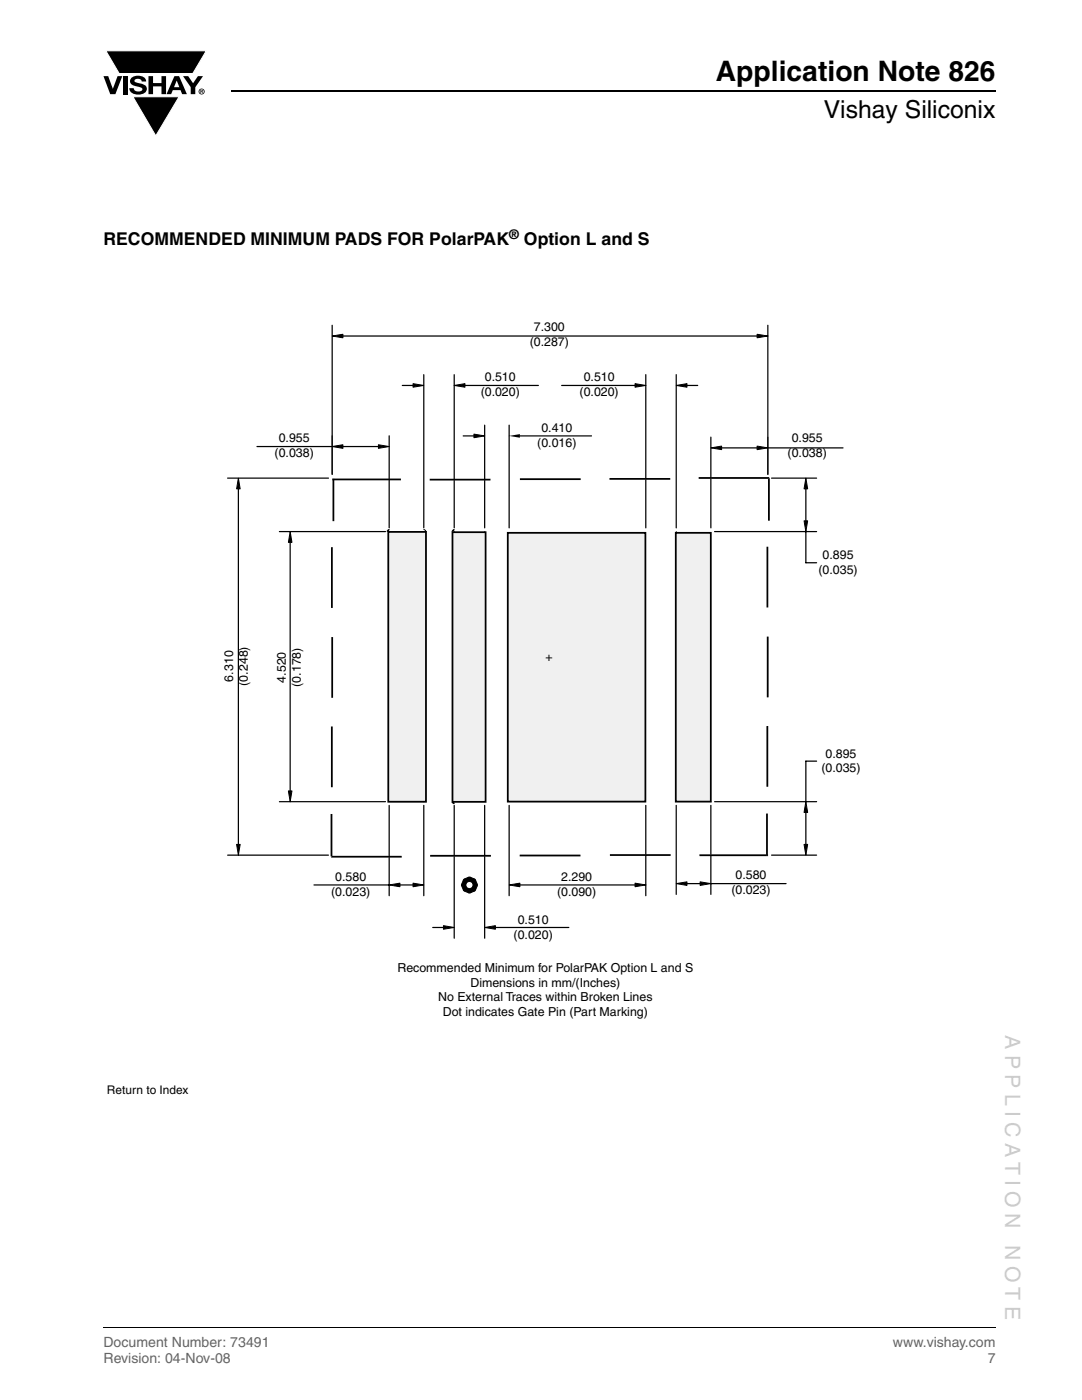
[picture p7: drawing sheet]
<svg xmlns="http://www.w3.org/2000/svg" width="216mm" height="279mm" viewBox="0 0 216 279" stroke-linecap="round" stroke-linejoin="round" font-family="sans-serif">
<path d="M46.1 18.2h152.5" fill="none" stroke="#000" stroke-width=".36"/>
<path d="M20.6 10.1h20.7v17.2h-20.7z" fill="#fff"/>
<g fill="#000">
<path d="M20.6 15.2h1l.9 2.5 1-2.5h.9l-1.4 3.6h-1zM21.1 10.1h20.1l-2.7 4.6h-14.7zM24.6 15.2h.9v3.6h-.9zM26.3 15.5a2.1 2.1 0 0 1 2.8 .3l.1 .5h-.9a.79 .79 0 0 0-.7-.6 .79 .79 0 0 0-.8 .4l.3 .3 1 .3a1.08 1.08 0 0 1 1.2 1 1.08 1.08 0 0 1-1.1 1.1 1.73 1.73 0 0 1-2.4-1.2h.9a.96 .96 0 0 0 .8 .7 .96 .96 0 0 0 .9-.5 1.31 1.31 0 0 0-1.2-.6 1.03 1.03 0 0 1-1.1-.5 1.03 1.03 0 0 1 .2-1.2zM29.6 15.2h.9v1.4h1.7v-1.4h.9v3.6h-.9v-1.6h-1.7v1.6h-.9zM26.5 19.3h9.2l-4.6 7.8zM36.5 15.2h1.1l.9 1.4 1-1.4h1l-1.5 2.2v1.4h-.9v-1.4z"/>
<path d="M35.3 16.1l-.6 1.3h1.1zM34.8 15.2h.9l1.6 3.6h-1l-.3-.8h-1.5l-.3 .8h-1z"/>
<path d="M40.1 18v.2h.2v-.1zM40 17.9l.4 .1 .1 .1-.2 .2 .2 .3-.3-.3-.1 .3h-.1zM39.8 18.3a.46 .46 0 0 0 .9 0 .46 .46 0 0 0-.9 0zM39.6 18.3a.6 .6 0 0 1 1.2 0 .6 .6 0 0 1-1.2 0z"/>
</g>
<path d="M21.1 10.1h20.1l-2.7 4.6h-14.7zM26.5 19.3h9.2l-4.6 7.8z" fill="none" stroke="#fff" stroke-width=".2"/>
<path d="M20.6 265h178" fill="none" stroke="#000" stroke-width=".2"/>
<g fill="#fff">
<path d="M36.1 164.1h24.9v4.7h-24.9z"/>
<path d="M36.1 164h25v.2h-25z"/>
<path d="M60.9 164.1h.2v4.7h-.2z"/>
<path d="M36 168.7h25v.1h-25z"/>
<path d="M36 164h.2v4.8h-.2z"/>
<path d="M35.6 178.2h25.6v8.6h-25.6z"/>
<path d="M35.6 178.2h25.6v.1h-25.6z"/>
<path d="M61.1 178.2h.1v8.7h-.1z"/>
<path d="M35.5 186.8h25.7v.1h-25.7z"/>
<path d="M35.5 178.2h.2v8.6h-.2z"/>
<path d="M39.7 190.1h26.7v10.1h-26.7z"/>
<path d="M39.7 190h26.8v.2h-26.8z"/>
<path d="M66.4 190.1h.1v10.1h-.1z"/>
<path d="M39.6 200.1h26.8v.1h-26.8z"/>
<path d="M39.6 190h.2v10.2h-.2z"/>
<path d="M37.4 59h146v147.7h-146z"/>
</g>
<path d="M134.8 106.3h7v53.7h-7z" fill="#eff0f1"/>
<path d="M134.8 106.3h7v53.7h-7z" fill="none" stroke="#000" stroke-width=".35"/>
<path d="M101.3 106.3h27.5v53.7h-27.5z" fill="#eff0f1"/>
<path d="M101.3 106.3h27.5v53.7h-27.5z" fill="none" stroke="#000" stroke-width=".35"/>
<path d="M77.5 106.1h7.5v53.9h-7.5z" fill="#eff0f1"/>
<path d="M77.5 106.1h7.5v53.9h-7.5z" fill="none" stroke="#000" stroke-width=".35"/>
<g fill="#000">
<path d="M66.3 67.1l2.1-.4v.7zM82.4 76.6l2.2 .3-2.2 .4zM90.6 76.9l2.2-.3v.7zM126.7 76.6l2.2 .3-2.2 .4zM134.9 76.9l2.2-.3v.7zM151.1 66.7l2.1 .4-2.1 .3zM47.6 95.4l.3 2.2h-.7zM66.3 89.1l2.1-.3v.7zM75.5 88.8l2.2 .3-2.2 .4zM94.6 86.6l2.1 .4-2.1 .4zM101.6 87l2.1-.4v.8zM141.8 89.4l2.2-.4v.7z"/>
<path d="M151.1 89l2.1 .4-2.1 .3zM160.8 95.4l.4 2.2h-.8zM57.9 106.1l.4 2.1h-.8zM160.4 103.9h.8l-.4 2.2zM57.5 157.8h.8l-.4 2.2zM47.2 168.5h.7l-.3 2.2zM77.7 176.6l2.1-.3v.7zM82.4 176.3l2.2 .3-2.2 .4zM101.6 176.6l2.1-.3v.7zM126.7 176.3l2.2 .3-2.2 .4zM134.9 176.3l2.2-.3v.7zM139.7 176l2.1 .3-2.1 .4z"/>
<path d="M160.4 168.5h.8l-.4 2.2zM160.8 160l.4 2.1h-.8zM88.5 184.7l2.1 .4-2.1 .4zM96.7 185.1l2.2-.4v.8z"/>
<path d="M77.3 105.9l.4-.2v.4h-.4z" fill-rule="evenodd"/>
<path d="M90.4 105.7h.2v.4h-.4z" fill-rule="evenodd"/>
<path d="M90.2 160h.4v.4l-.2-.1z" fill-rule="evenodd"/>
<path d="M92.1 176.5l.4 .1-.4 .2z" fill-rule="evenodd"/>
<path d="M92.5 175.5l.2-.1 .1 .4-.3-.2z" fill-rule="evenodd"/>
<path d="M92.5 177.6l.3-.1-.1 .3z" fill-rule="evenodd"/>
<path d="M92.1 176.8l.8-.3 .3 .8-.7 .3z" fill-rule="evenodd"/>
<path d="M93 177.1l.8 .4-.3 .7-.8-.4z" fill-rule="evenodd"/>
<path d="M92.5 175.6l.7 .3-.3 .9-.8-.3z" fill-rule="evenodd"/>
<path d="M93.5 177.5l.9-.4 .3 .7-.9 .4z" fill-rule="evenodd"/>
<path d="M93.5 175.1h.3l-.1 .3z" fill-rule="evenodd"/>
<path d="M93.7 177.8l.1 .4h-.3z" fill-rule="evenodd"/>
<path d="M92.7 175.4l.8-.3 .3 .7-.8 .4z" fill-rule="evenodd"/>
<path d="M94.5 176.5l.7 .3-.3 .8-.8-.3z" fill-rule="evenodd"/>
<path d="M93.8 175.1l.9 .3-.3 .8-.9-.4z" fill-rule="evenodd"/>
<path d="M94.1 175.9l.8-.3 .3 .9-.7 .3z" fill-rule="evenodd"/>
<path d="M94.7 175.4l.2 .2-.4 .2z" fill-rule="evenodd"/>
<path d="M94.5 177.5l.4 .1-.1 .2h-.1z" fill-rule="evenodd"/>
<path d="M94.9 176.6l.3-.1v.3z" fill-rule="evenodd"/>
</g>
<g fill="none" stroke="#000" stroke-width=".2">
<path d="M66.3 67.1l2.1-.4v.7zM82.4 76.6l2.2 .3-2.2 .4zM90.6 76.9l2.2-.3v.7zM90.6 76.9h.1M126.7 76.6l2.2 .3-2.2 .4zM128.9 76.9h.1M134.9 76.9l2.2-.3v.7zM151.1 66.7l2.1 .4-2.1 .3zM153.2 67.1h.1M47.6 95.4l.3 2.2h-.7zM66.3 89.1l2.1-.3v.7zM66.3 87v7.7"/>
<path d="M66.3 89.1h.1M75.5 88.8l2.2 .3-2.2 .4zM94.6 86.6l2.1 .4-2.1 .4zM101.6 87h.1M141.8 89.4l2.2-.4v.7zM151.1 89l2.1 .4-2.1 .3zM153.2 87.2v7.5M153.2 89.4h.1M160.8 95.4l.4 2.2h-.8zM57.9 106.1l.4 2.1h-.8zM77.7 105.7l-.4 .2v.2M84.6 105.7h.2l.2 .4"/>
<path d="M90.6 105.7l-.3 .2-.1 .2M90.6 106.1h.1M96.7 106.1h.1M134.9 106.1h.1M160.4 103.9h.8l-.4 2.2zM160.8 106.1h.1M57.5 157.8h.8l-.4 2.2zM57.9 160h.1M84.6 160h.1M90.6 160h.1M141.8 160h.1M160.8 160l.4 2.1h-.8z"/>
<path d="M160.8 160h.1M47.2 168.5h.7l-.3 2.2zM47.6 170.7h.1M77.7 176.6l2.1-.3v.7zM77.7 176.6h.1M82.4 176.3l2.2 .3-2.2 .4zM90.2 160.1l.4 .3M92.1 176.8l.8-.3 .3 .8-.7 .3zM92.1 176.5v.3M92.5 175.6l.7 .3-.3 .9-.8-.3zM92.5 177.6l.2 .2M92.7 175.4l.8-.3 .3 .7-.8 .4z"/>
<path d="M92.7 175.4l-.2 .2M93 177.1l.8 .4-.3 .7-.8-.4zM93.5 177.5l.9-.4 .3 .7-.9 .4zM93.5 175.1h.3M93.5 178.2h.3M93.8 175.1l.9 .3-.3 .8-.9-.4zM94.1 175.9l.8-.3 .3 .9-.7 .3zM94.5 176.5l.7 .3-.3 .8-.8-.3zM94.7 175.4l.2 .2M94.9 177.6l-.2 .2M95.2 176.5v.3M101.6 176.6l2.1-.3v.7z"/>
<path d="M126.7 176.3l2.2 .3-2.2 .4zM128.9 176.6h.1M134.9 176.3l2.2-.3v.7zM139.7 176l2.1 .3-2.1 .4zM141.8 176.3h.1M160.4 168.5h.8l-.4 2.2zM88.5 184.7l2.1 .4-2.1 .4zM96.7 185.1l2.2-.4v.8zM96.7 185.1h.1"/>
</g>
<g fill="none" stroke="#000" stroke-width=".25">
<path d="M66.3 64.9v29.8M68.4 67.1h82.7M80.3 76.9h2.1M84.6 74.8v30.5M90.6 74.8v30.5M92.8 76.9h14.6M112.1 76.9h14.6M128.9 74.8v30.5M134.9 74.8v30.5M137.1 76.9h2.1M153.2 64.9v29.8M45.4 95.4h20.1"/>
<path d="M47.6 97.6v70.9M51.3 89.1h15M68.4 89.1h7.1M77.7 87v18.3M92.4 87h2.2M96.7 84.9v20.4M101.6 84.9v20.4M103.7 87h14.3M141.8 87.2v18.1M144 89.4h7.1M153.2 89.4h15M154 95.4h8.9"/>
<path d="M160.8 97.6v6.3M55.8 106.1h21.1M57.9 108.2v49.6M142.6 106.1h20.3M160.8 106.1v6.2h2.1M55.8 160h21.1M142.6 160h20.3M162.9 151.9h-2.1v8.1M45.4 170.7h20.1M62.7 176.6h15M77.7 160.7v18.1M79.8 176.6h2.6"/>
<path d="M84.6 160.7v18.1M90.6 160.7v26.5M96.7 160.7v26.5M101.6 160.7v18.1M103.7 176.6h23M128.9 160.7v18.1M134.9 160.7v17.8M137.1 176.3h2.6M141.8 160.7v17.8M141.8 176.3h15M154 170.7h8.9M160.8 162.1v6.4"/>
<path d="M86.3 185.1h2.2M98.9 185.1h14.6"/>
</g>
<path d="M90.3 106.2h6.6v53.8h-6.6z" fill="#eff0f1"/>
<path d="M90.3 106.2h6.6v53.8h-6.6z" fill="none" stroke="#000" stroke-width=".35"/>
<path d="M66.1 171h14.1z" fill="#fff"/>
<path d="M66.1 171h14.1" fill="none" stroke="#000" stroke-width=".35"/>
<path d="M85.8 170.8h12.2z" fill="#fff"/>
<path d="M85.8 170.8h12.2" fill="none" stroke="#000" stroke-width=".35"/>
<path d="M103.7 170.7h12.1z" fill="#fff"/>
<path d="M103.7 170.7h12.1" fill="none" stroke="#000" stroke-width=".35"/>
<path d="M121.7 170.6h12.1z" fill="#fff"/>
<path d="M121.7 170.6h12.1" fill="none" stroke="#000" stroke-width=".35"/>
<path d="M139.6 170.7h13.7z" fill="#fff"/>
<path d="M139.6 170.7h13.7" fill="none" stroke="#000" stroke-width=".35"/>
<path d="M66.1 162.4v8.5z" fill="#fff"/>
<path d="M66.1 162.4v8.5" fill="none" stroke="#000" stroke-width=".35"/>
<path d="M66.2 145v12.1z" fill="#fff"/>
<path d="M66.2 145v12.1" fill="none" stroke="#000" stroke-width=".35"/>
<path d="M66.3 127.1v12.2z" fill="#fff"/>
<path d="M66.3 127.1v12.2" fill="none" stroke="#000" stroke-width=".35"/>
<path d="M66.2 109.2v12.1z" fill="#fff"/>
<path d="M66.2 109.2v12.1" fill="none" stroke="#000" stroke-width=".35"/>
<path d="M153 162.4v8.4z" fill="#fff"/>
<path d="M153 162.4v8.4" fill="none" stroke="#000" stroke-width=".35"/>
<path d="M153.1 144.9v12.1z" fill="#fff"/>
<path d="M153.1 144.9v12.1" fill="none" stroke="#000" stroke-width=".35"/>
<path d="M153.2 127v12.2z" fill="#fff"/>
<path d="M153.2 127v12.2" fill="none" stroke="#000" stroke-width=".35"/>
<path d="M153.1 109.1v12.1z" fill="#fff"/>
<path d="M153.1 109.1v12.1" fill="none" stroke="#000" stroke-width=".35"/>
<path d="M139.4 95.4h14.1z" fill="#fff"/>
<path d="M139.4 95.4h14.1" fill="none" stroke="#000" stroke-width=".35"/>
<path d="M121.6 95.6h12.1z" fill="#fff"/>
<path d="M121.6 95.6h12.1" fill="none" stroke="#000" stroke-width=".35"/>
<path d="M103.7 95.6h12.2z" fill="#fff"/>
<path d="M103.7 95.6h12.2" fill="none" stroke="#000" stroke-width=".35"/>
<path d="M85.7 95.7h12.2z" fill="#fff"/>
<path d="M85.7 95.7h12.2" fill="none" stroke="#000" stroke-width=".35"/>
<path d="M66.3 95.7h13.7z" fill="#fff"/>
<path d="M66.3 95.7h13.7" fill="none" stroke="#000" stroke-width=".35"/>
<path d="M153.4 95.4v8.5z" fill="#fff"/>
<path d="M153.4 95.4v8.5" fill="none" stroke="#000" stroke-width=".35"/>
<path d="M66.5 95.5v8.5z" fill="#fff"/>
<path d="M66.5 95.5v8.5" fill="none" stroke="#000" stroke-width=".35"/>
<text font-size="5.6" x="142.9" y="16.1">Application Note 826</text>
<text font-size="4.9" x="164.4" y="23.6">Vishay Siliconix</text>
<g font-size="4.2" fill="#ccc">
<text x="200.6" y="206.6" transform="rotate(90 200.6 206.6)">A P P L I C A T I O N</text>
<text x="200.6" y="248.5" transform="rotate(90 200.6 248.5)">N O T E</text>
</g>
<g font-size="3.5">
<text x="20.6" y="48.8">RECOMMENDED MINIMUM PADS FOR PolarPAK</text>
<text x="104.5" y="48.8">Option L and S</text>
</g>
<g font-size="2.8" fill="#656565">
<text x="20.6" y="268.9">Document Number: 73491</text>
<text x="178.2" y="268.9">www.vishay.com</text>
<text x="20.6" y="272.1">Revision: 04-Nov-08</text>
<text x="197.1" y="272.1">7</text>
</g>
<text font-size="2.6" x="101.6" y="47.8">®</text>
<g font-size="2.5">
<text x="105.7" y="69">(0.287)</text>
<text x="106.5" y="66">7.300</text>
<text x="96.7" y="76.1">0.510</text>
<text x="116.5" y="76">0.510</text>
<text x="95.9" y="79.1">(0.020)</text>
<text x="115.6" y="79">(0.020)</text>
<text x="55.6" y="88.1">0.955</text>
<text x="107.2" y="89.1">(0.016)</text>
<text x="108" y="86.2">0.410</text>
<text x="158" y="88.2">0.955</text>
<text x="54.8" y="91.1">(0.038)</text>
<text x="157.2" y="91.2">(0.038)</text>
<text x="164.1" y="111.5">0.895</text>
<text x="163.3" y="114.5">(0.035)</text>
<text x="108.8" y="131.8">+</text>
<text x="46.5" y="136" transform="rotate(-90 46.5 136)">6.310</text>
<text x="49.5" y="136.8" transform="rotate(-90 49.5 136.8)">(0.248)</text>
<text x="57.1" y="136.2" transform="rotate(-90 57.1 136.2)">4.520</text>
<text x="60" y="137.1" transform="rotate(-90 60 137.1)">(0.178)</text>
<text x="163.9" y="154.1">(0.035)</text>
<text x="164.7" y="151.2">0.895</text>
<text x="66.1" y="178.8">(0.023)</text>
<text x="66.9" y="175.8">0.580</text>
<text x="111.2" y="178.8">(0.090)</text>
<text x="112" y="175.8">2.290</text>
<text x="146" y="178.5">(0.023)</text>
<text x="146.8" y="175.5">0.580</text>
<text x="103.3" y="184.4">0.510</text>
<text x="102.5" y="187.3">(0.020)</text>
<text x="79.3" y="193.9">Recommended Minimum for PolarPAK Option L and S</text>
<text x="93.9" y="196.9">Dimensions in mm/(Inches)</text>
<text x="87.4" y="199.9">No External Traces within Broken Lines</text>
<text x="88.4" y="202.8">Dot indicates Gate Pin (Part Marking)</text>
</g>
<text font-size="2.4" x="21.3" y="218.4">Return to Index</text>
</svg>
